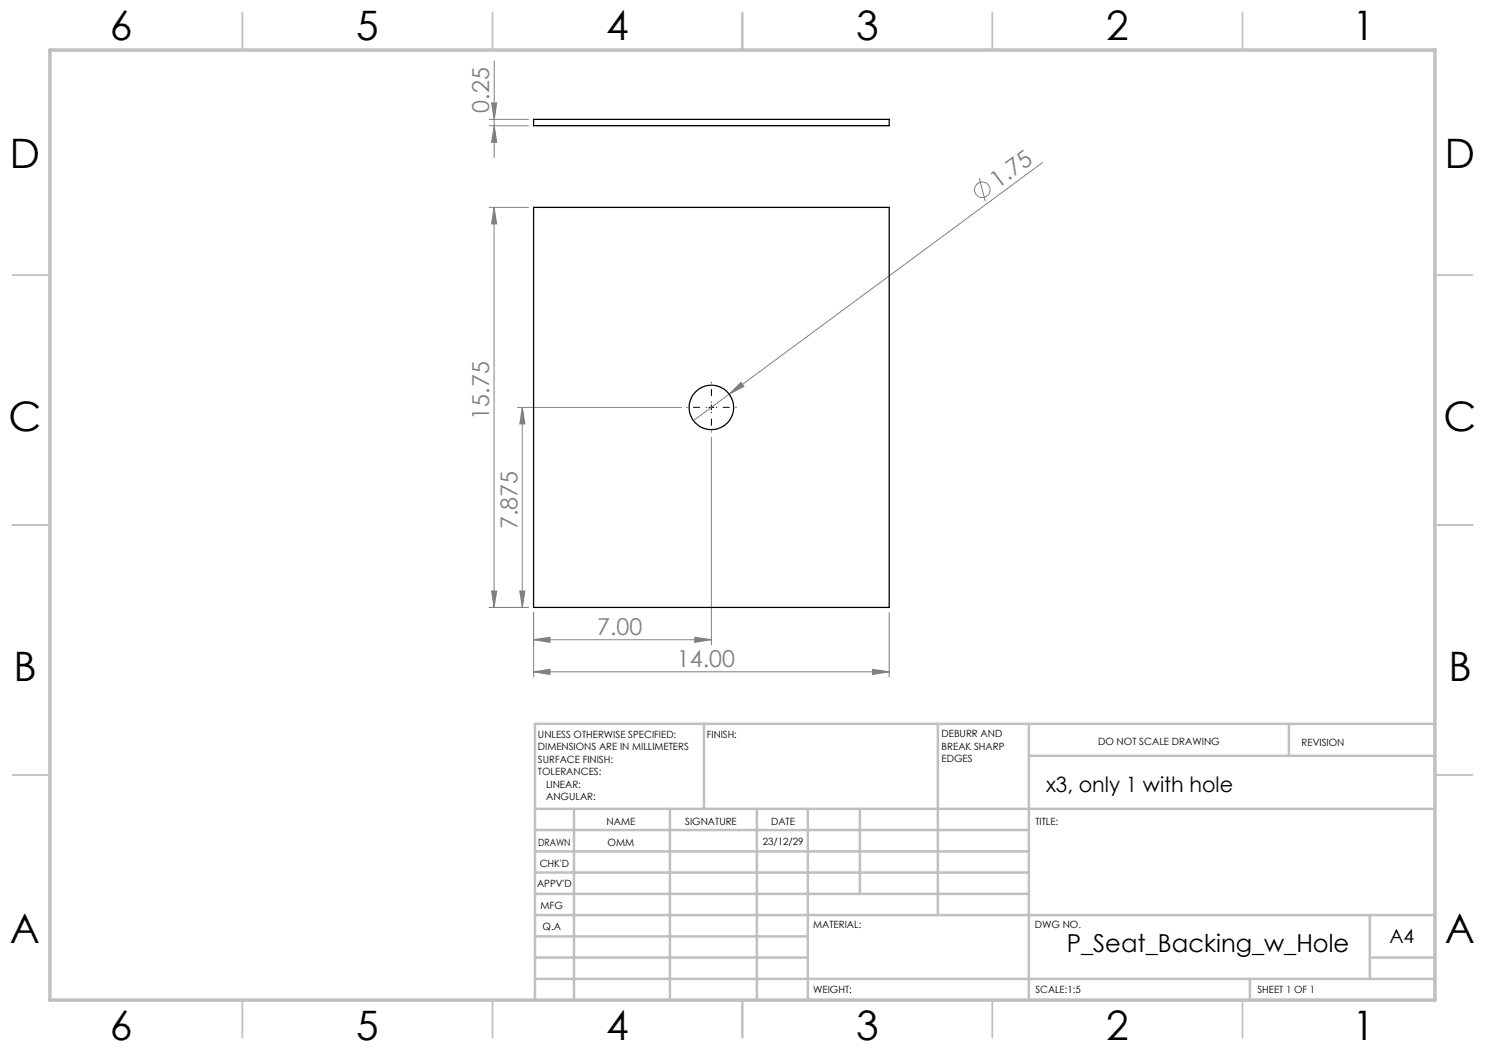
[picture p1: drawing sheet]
<svg xmlns="http://www.w3.org/2000/svg" width="297mm" height="210mm" viewBox="0 0 297 210" stroke-linecap="round" stroke-linejoin="round" font-family="sans-serif">
<g fill="none" stroke="#808080" stroke-width=".2">
<path d="M98.8 12.2v19.3M97.9 25.1h7.8M97.9 23.9h7.8M98.3 20.6h1l-.5 3.3zM98.8 25.1l.5 3.4h-1zM195.9 35.7l1.2 4.6M208.5 32.5l-62.7 46.3M97.8 41.5h7.9M98.8 41.5l.5 3.3h-1zM98.8 41.5v80M145.8 78.8l-7.1 5.3M148.2 76.5l.6 .8-3 1.5z"/>
<path d="M103.5 81.5h32.8M104.5 81.5l.5 3.3h-1zM104.5 81.5v40M142.3 87.4v41.6M98.3 118.2h1l-.5 3.3zM104 118.2h1l-.5 3.3zM97.8 121.5h7.9M106.7 134.4l3.3-.5v1zM106.7 127.9l3.3-.4v1zM106.7 122.5v12.9M106.7 134.4h71.1M106.7 127.9h35.6"/>
<path d="M139 127.5l3.3 .4-3.3 .6zM174.5 133.9l3.3 .5-3.3 .5zM177.8 122.5v12.9"/>
<circle cx="196.4" cy="38" r="1.55"/>
</g>
<path d="M141.3 81.5h-4M142.3 80.5v-4M142.3 82.5v3.9M143.3 81.5h3.9" fill="none" stroke="#000" stroke-width=".2" stroke-dasharray="15.2 1.3 1.3 1.3" stroke-dashoffset="15.2"/>
<path d="M141.8 81.5h1M142.3 81v1" fill="none" stroke="#000" stroke-width=".2"/>
<g fill="none" stroke="#c0c0c0" stroke-width=".35">
<path d="M48.5 2.5v7.5M98.5 2.5v7.5M148.5 2.5v7.5M198.5 2.5v7.5M248.5 2.5v7.5M2.5 55h7.5M287 55h7.5M2.5 105h7.5M287 105h7.5M2.5 155h7.5M287 155h7.5M48.5 200v7.5"/>
<path d="M98.5 200v7.5M148.5 200v7.5M198.5 200v7.5M248.5 200v7.5"/>
</g>
<g fill="none" stroke="#c0c0c0" stroke-width=".5">
<path d="M140.8 144.8v17M187.6 144.8v38.2M205.8 144.8v55.2M205.8 151.2h81.2M257.8 144.8v6.4M287 144.8h-180v55.2M107 161.8h180M107 178.8h98.8M107 174.5h98.8M107 170.3h98.8M107 166h98.8M114.8 161.8v38.2"/>
<path d="M134 161.8v38.2M151.4 161.8v38.2M161.6 161.8v38.2M172 161.8v17M107 195.8h180M107 191.5h54.6M107 187.3h54.6M107 183h180M250 195.8v4.2M274 191.5h13M274 183v12.8"/>
</g>
<path d="M10 10h277v190h-277z" fill="none" stroke="#c0c0c0" stroke-width=".7"/>
<g fill="#808080">
<path d="M148.2 76.5l.6 .8-3 1.5z"/>
<path d="M106.7 134.4l3.3-.5v1zM174.5 133.9l3.3 .5-3.3 .5zM106.7 127.9l3.3-.4v1zM139 127.5l3.3 .4-3.3 .6z"/>
<path d="M104 118.2h1l-.5 3.3zM104.5 81.5l.5 3.3h-1zM98.8 25.1l.5 3.4h-1zM98.3 20.6h1l-.5 3.3z"/>
<path d="M98.8 41.5l.5 3.3h-1zM98.3 118.2h1l-.5 3.3z"/>
</g>
<g fill="none" stroke="#000" stroke-width=".25">
<path d="M106.7 23.9h71.1v1.2h-71.1zM106.7 41.5h71.1v80h-71.1z"/>
<circle cx="142.3" cy="81.5" r="4.4"/>
</g>
<g font-size="8.1">
<text x="22" y="8">6</text>
<text x="71.2" y="8">5</text>
<text x="121.2" y="8">4</text>
<text x="171.3" y="8">3</text>
<text x="221.3" y="8">2</text>
<text x="270.5" y="8">1</text>
<text x="2" y="33.6">D</text>
<text x="289" y="33.6">D</text>
<text x="1.7" y="86.1">C</text>
<text x="288.7" y="86.1">C</text>
<text x="2.7" y="136.1">B</text>
<text x="289.7" y="136.1">B</text>
<text x="2" y="188.6">A</text>
<text x="289" y="188.6">A</text>
<text x="22" y="208">6</text>
<text x="71.2" y="208">5</text>
<text x="121.2" y="208">4</text>
<text x="171.3" y="208">3</text>
<text x="221.3" y="208">2</text>
<text x="270.5" y="208">1</text>
</g>
<text font-size="4.9" x="213.4" y="190.3">P_Seat_Backing_w_Hole</text>
<g font-size="4.7" fill="#808080">
<text x="97.8" y="22.5" transform="rotate(-90 97.8 22.5)">0.25</text>
<text x="199.6" y="37.8" transform="rotate(-36 199.6 37.8)">1.75</text>
<text x="97.8" y="83.9" transform="rotate(-90 97.8 83.9)">15.75</text>
<text x="103.5" y="105.9" transform="rotate(-90 103.5 105.9)">7.875</text>
<text x="119.4" y="126.9">7.00</text>
<text x="135.4" y="133.3">14.00</text>
</g>
<text font-size="4.2" x="209.2" y="158.3">x3, only 1 with hole</text>
<text font-size="3.9" x="277.9" y="188.5">A4</text>
<g font-size="2">
<text x="107.6" y="147.6">UNLESS OTHERWISE SPECIFIED:</text>
<text x="141.4" y="147.6">FINISH:</text>
<text x="188.3" y="147.5">DEBURR AND</text>
<text x="188.3" y="150">BREAK SHARP</text>
<text x="219.6" y="149">DO NOT SCALE DRAWING</text>
<text x="260.3" y="149.2">REVISION</text>
<text x="107.6" y="150.1">DIMENSIONS ARE IN MILLIMETERS</text>
<text x="107.6" y="152.6">SURFACE FINISH:</text>
<text x="107.6" y="155.1">TOLERANCES:</text>
<text x="188.3" y="152.5">EDGES</text>
<text x="109.2" y="157.6">LINEAR:</text>
<text x="109.2" y="160.1">ANGULAR:</text>
<text x="121.3" y="165">NAME</text>
<text x="137" y="164.9">SIGNATURE</text>
<text x="154.2" y="164.9">DATE</text>
<text x="207.1" y="164.9">TITLE:</text>
<text x="107.6" y="169.1">DRAWN</text>
<text x="107.9" y="173.3">CHK'D</text>
<text x="121.5" y="169.1">OMM</text>
<text x="152.6" y="168.9">23/12/29</text>
<text x="107.4" y="177.4">APPV'D</text>
<text x="108.1" y="181.8">MFG</text>
<text x="108.5" y="186">Q.A</text>
<text x="162.6" y="185.5">MATERIAL:</text>
<text x="207" y="185.5">DWG NO.</text>
<text x="162.6" y="198.5">WEIGHT:</text>
<text x="207.1" y="198.6">SCALE:1:5</text>
<text x="251.5" y="198.6">SHEET 1 OF 1</text>
</g>
</svg>
